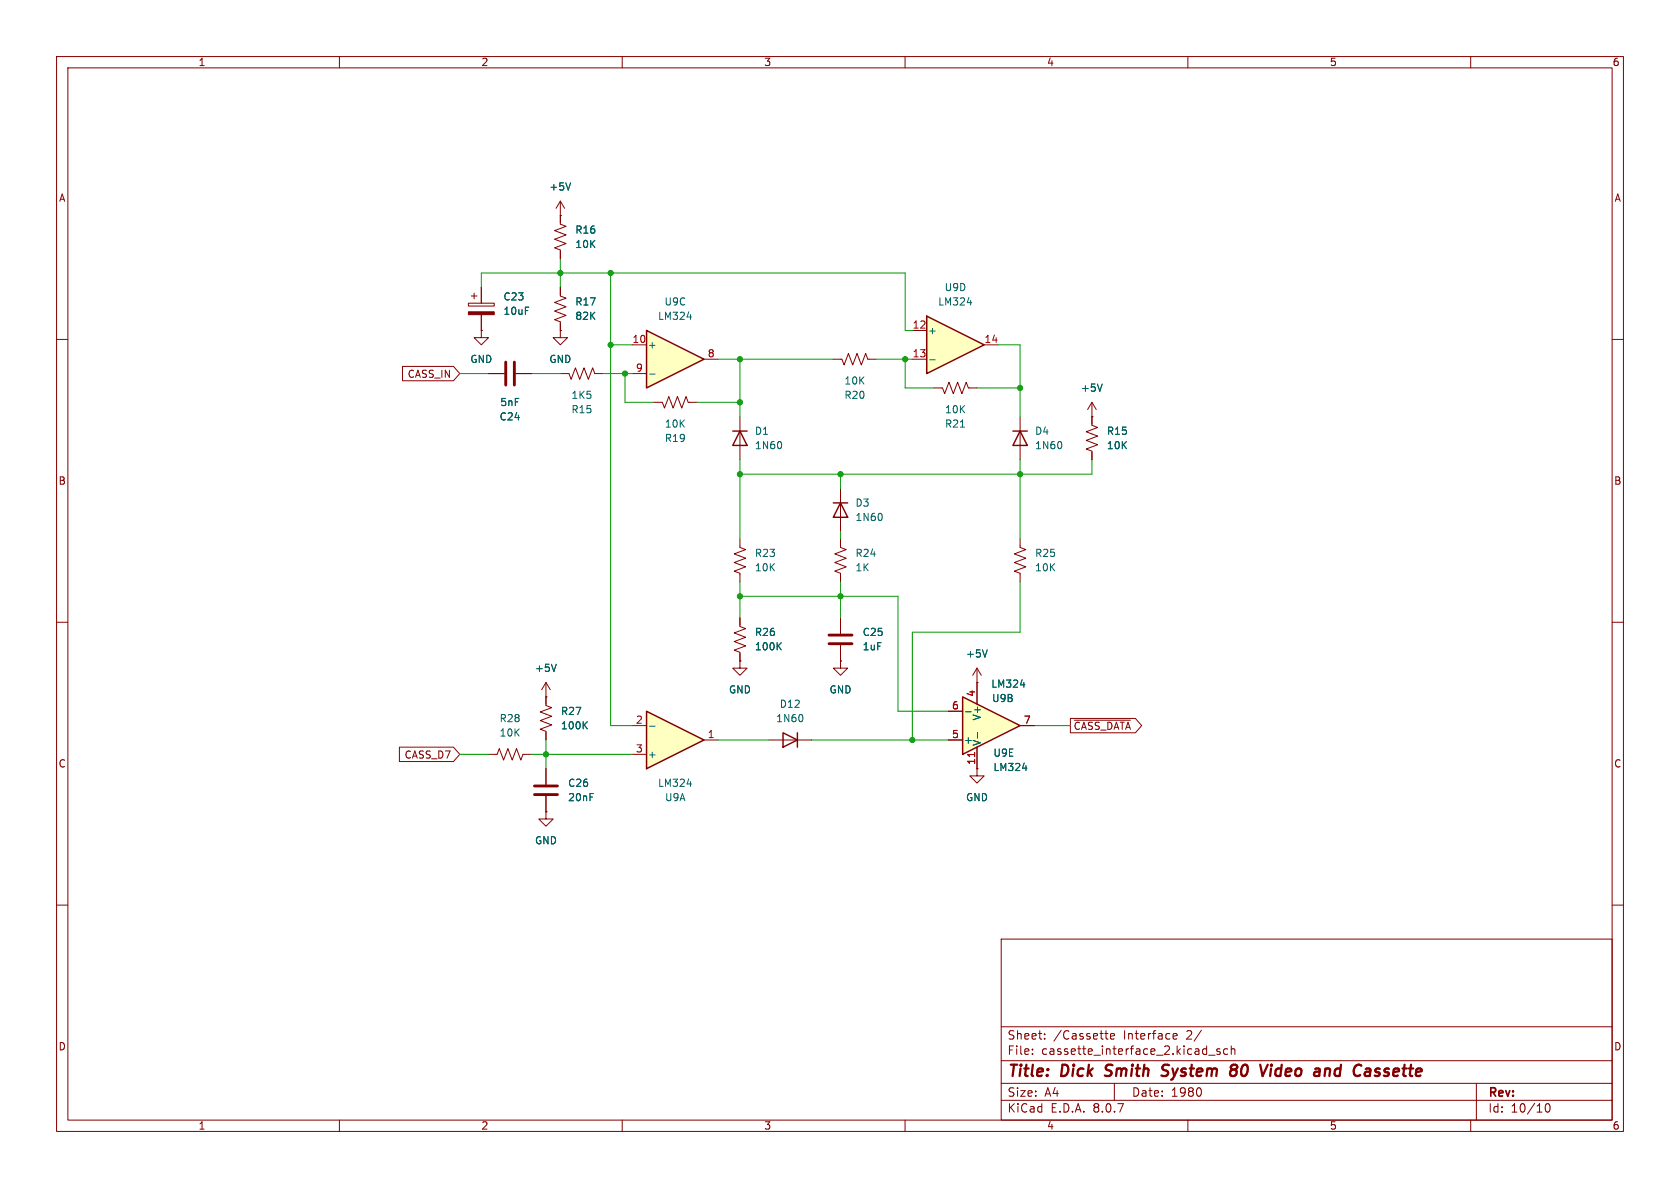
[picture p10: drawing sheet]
<svg xmlns="http://www.w3.org/2000/svg" width="297mm" height="210mm" viewBox="0 0 297 210" stroke-linecap="round" stroke-linejoin="round" font-family="sans-serif">
<g fill="none" stroke="#840000" stroke-width=".18">
<path d="M10 10h277v190h-277zM12 12h273v186h-273zM60 10v2M110 10v2M160 10v2M210 10v2M260 10v2M10 60h2M115.6 71.1h1.5l.4 1 .7-2 .8 2 .8-2 .7 2 .8-2 .4 1h1.5M130.8 73.7v7.6M147.3 63.5h1.5l.4 1 .8-2 .7 2 .8-2 .8 2 .7-2 .4 1h1.5M165.1 68.6h1.5l.4 1 .8-2 .7 2 .8-2 .8 2 .7-2 .4 1h1.5"/>
<path d="M285 60h2M148.6 86.4v7.6M180.3 95.3v1.5l1.1 .4-2.1 .7 2.1 .8-2.1 .7 2.1 .8-2.1 .8 1 .3v1.6M10 110h2M148.6 116.8v1.3h1.3l-1.3 1.3-1.3-1.3h1.3M148.6 116.8h.1M285 110h2M86.4 133.4h1.5l.4-1.1 .7 2.1 .8-2.1 .8 2.1 .7-2.1 .8 2.1 .4-1h1.5M135.9 130.8h7.6M10 160h2M177 166h108v32h-108zM285 160h2"/>
<path d="M60 198v2M110 198v2M160 198v2M177 194.5h108M177 191.5h108M177 187.5h108M177 181.5h108M182.5 186.3v.1M182.5 185.5v.1M184.7 183.6v.1M184.7 182.8v.1M195.3 182.7h.6"/>
<path d="M195.6 183.6l.3 .1M196.3 183.2l.7-.1v-.3l-.5-.1-.2 .2 .1 .7h.6M197 191.5v3M207.4 182.9l.2-.2h.3l.2 .2v.2l-.7 .1M207.4 183.5l.2 .2 .4-.1M210 198v2M212.2 192.4l.2 .5-.2 .8M213.7 186.5h1.1M215.7 185.5l-.4-.1-.2 .2 .1 .2 .5 .2v.3h-.6M217 185.5l-.4-.1-.3 .3v.4l.2 .2h.5M217.7 185.5l.2-.1 .3 .1 .1 .9M217.7 184.9v1.5"/>
<path d="M260 198v2M261 191.5v6.5M273.3 195.2l.2-.1a.81 .81 0 0 1 .6 .6 .81 .81 0 0 1-.3 .8l-.1 .1a.81 .81 0 0 1-.4-1.4z"/>
</g>
<g fill="none" stroke="#840000" stroke-width=".4">
<path d="M195.3 190.1l.3 .1M195.6 188.4l-.1 .4 .1 .2M206.4 190a.85 .85 0 0 1-1.1 .1M206.4 188.2l-.7 .1a.46 .46 0 0 0-.2 .5 .46 .46 0 0 0 .3 .4l.6 .2M217.8 188.3l.6-.1 .3 .2v.3l-.4 .4M217.9 189.1h.4M218.3 189.1l.3 .2a.67 .67 0 0 1-.1 .7 .67 .67 0 0 1-.7 .2M224.7 188.9l-.2 1.3M224.8 188.2v.2M224.8 188.2l-.1 .1 .1 .1M224.8 188.2l.1 .1-.1 .1M225.6 189.1l-.2 .7 .4 .4"/>
<path d="M234.6 188.9l.5 .1v.2l-.1 1M243 190.1l.6 .1M243.8 188.9l-.5 .1-.2 .3 .3 .2h.3"/>
</g>
<path d="M129.5 76.2h2.6M130.8 76.2l1.3 2.5h-2.6zM147.3 88.9h2.6M148.6 88.9l1.3 2.5h-2.6zM138.4 129.5l2.6 1.3-2.6 1.3zM141 129.5v2.6" fill="none" stroke="#840000" stroke-width=".25"/>
<path d="M138.1 78.3v.8M169.8 75.5h.7M155.9 91v.8M141.9 126.6v.7" fill="none" stroke="#006464" stroke-width=".18"/>
<path d="M163.8 55.9l10.2 5.1-10.2 5z" fill="#ffffc2"/>
<path d="M163.8 55.9l10.2 5.1-10.2 5zM179.1 76.2h2.5M180.3 76.2l1.3 2.5h-2.5z" fill="none" stroke="#840000" stroke-width=".25"/>
<g fill="none" stroke="#840000" stroke-width=".18">
<path d="M99.1 38.1h.1M99.1 35.6v4l1 .4-2.1 .8 2.1 .7-2.1 .8 2.1 .8-2.1 .7 1.1 .4v1.5M99.1 35.6l-.8 1.2M99.1 35.6l.7 1.2M85.1 58.4v1.3h1.3l-1.3 1.3-1.3-1.3h1.3M85.1 58.4h.1M99.1 58.4v1.3h1.2l-1.2 1.3-1.3-1.3h1.3M99.1 58.4h.1M99.1 50.8v1.5l1 .4-2.1 .8 2.1 .7-2.1 .8 2.1 .8-2.1 .7 1.1 .4v1.5M161.3 58.4h2.5M99.1 66h1.5l.4 1.1 .7-2.1 .8 2.1 .8-2.1 .7 2.1 .8-2.1 .4 1h1.5M161.3 63.5h2.5"/>
<path d="M174 61h2.5M180.3 73.7v7.6M193 71.1v4.1l1.1 .4-2.1 .7 2.1 .8-2.1 .8 2.1 .7-2.1 .8 1 .4v1.5M193 73.7h.1M193 71.1l-.7 1.3M193 71.1l.8 1.3M130.8 95.3v1.5l1 .4-2 .7 2 .8-2 .7 2 .8-2 .8 1 .3v1.6M148.6 95.3v1.5l1 .4-2 .7 2 .8-2 .7 2 .8-2 .8 1 .3v1.6M148.6 109.2v2.8M148.6 114v2.8"/>
</g>
<path d="M100.9 32.3l-.4 1.3M171 53.5h.8M164.4 63.6h.9M187.6 78.3v.8M194.9 67.9l-.5 1.3" fill="none" stroke="#006464" stroke-width=".18"/>
<path d="M146.6 113.8h4M146.6 112.3h4" fill="none" stroke="#840000" stroke-width=".51"/>
<path d="M114.3 58.4l10.2 5.1-10.2 5.1z" fill="#ffffc2"/>
<path d="M114.3 58.4l10.2 5.1-10.2 5.1z" fill="none" stroke="#840000" stroke-width=".25"/>
<path d="M111.8 61h2.5M111.8 66h2.5M124.5 63.5h2.5M96.5 135.9v2.8M96.5 140.7v2.8" fill="none" stroke="#840000" stroke-width=".18"/>
<path d="M121.5 56h.8M114.8 66.1h1" fill="none" stroke="#006464" stroke-width=".18"/>
<path d="M94.5 138.9h4.1M94.5 140.5h4.1" fill="none" stroke="#840000" stroke-width=".51"/>
<path d="M114.3 125.7l10.2 5.1-10.2 5.1z" fill="#ffffc2"/>
<path d="M114.3 125.7l10.2 5.1-10.2 5.1z" fill="none" stroke="#840000" stroke-width=".25"/>
<g fill="none" stroke="#840000" stroke-width=".18">
<path d="M82.8 53.6h4.6v.5h-4.6zM83.3 52.3h1M83.8 51.8v1M85.1 50.8v2.8M85.1 55.6v2.8M86.4 66h2.8M91.2 66h2.8M130.8 109.2v1.5l1 .4-2 .8 2 .7-2 .8 2 .8-2 .7 1 .4v1.5M130.8 116.8v1.3h1.3l-1.3 1.3-1.3-1.3h1.3M130.8 116.8h.1M172.7 118.1l-.7 1.3M172.7 118.1v2.6"/>
<path d="M172.7 118.1l.8 1.3M96.5 123.2v1.5l1 .4-2 .8 2 .7-2 .8 2 .7-2 .8 1 .4v1.5M111.8 128.3h2.5M111.8 133.4h2.5M124.5 130.8h2.5M172.7 120.7h.1M172.7 135.9v1.3h1.3l-1.3 1.2-1.3-1.2h1.3M172.7 135.9h.1M96.5 143.5v1.3h1.3l-1.3 1.3-1.3-1.3h1.3M96.5 143.5h.1"/>
</g>
<path d="M137.6 114.2l.5 .7M138.1 113.6l-.7 .7M174.5 114.9l-.4 1.2M103.3 128.1l.5 .7M103.8 127.6l-.7 .7M114.8 128.4h1M121.5 138.6h.8" fill="none" stroke="#006464" stroke-width=".18"/>
<path d="M82.8 55.1h4.6v.5h-4.6z" fill="#840000" stroke="#840000" stroke-width=".18"/>
<path d="M89.4 64v4.1M90.9 64v4.1" fill="none" stroke="#840000" stroke-width=".51"/>
<path d="M170.2 123.2l10.1 5.1-10.1 5.1z" fill="#ffffc2"/>
<path d="M170.2 123.2l10.1 5.1-10.1 5.1z" fill="none" stroke="#840000" stroke-width=".25"/>
<g fill="none" stroke="#840000" stroke-width=".18">
<path d="M99.1 38.1h.1M99.1 38.1v1.3M85.1 58.4h.1M85.1 50.8v2.8M85.1 55.6v2.8M99.1 58.4h.1M99.1 44.5v1.2M99.1 50.8v1.3M99.1 57.2v1.2M71.2 64.8h9l1.1 1.2-1.1 1.3h-9zM86.4 66h2.8M91.2 66h2.8"/>
<path d="M193 73.7h.1M193 73.7v1.2M193 80v1.3M130.8 116.8h.1M130.8 109.2v1.3M130.8 115.6v1.2M148.6 116.8h.1M148.6 109.2v2.8M148.6 114v2.8M70.6 132.1h9.6l1.1 1.3-1.1 1.2h-9.6zM96.5 123.2h.1M96.5 120.7l-.7 1.2"/>
<path d="M96.5 120.7v3.8M96.5 129.5v1.3M96.5 135.9v2.8M96.5 120.7l.8 1.2M167.6 130.8h2.6M167.6 125.7h2.6M172.7 120.7h.1M172.7 135.9h.1M172.7 120.7v3.8M172.7 132.1v3.8M180.3 128.3h2.6M189.2 127h11.5l1.1 1.3-1.1 1.2h-11.5z"/>
<path d="M189.9 127.3h9.9M96.5 143.5h.1M96.5 140.7v2.8"/>
</g>
<path d="M100.9 32.3l-.4 1.3M194.9 67.9l-.5 1.3M98.3 117.4l-.4 1.3M137.6 114.2l.5 .7M138.1 113.6l-.7 .7M174.5 114.9l-.4 1.2M103.3 128.1l.5 .7M103.8 127.6l-.7 .7M170.7 125.8h1M172.8 129.5v1M180.4 121.1h.8M180.8 135.8h.8" fill="none" stroke="#006464" stroke-width=".18"/>
<path d="M172.3 133v.7" fill="none" stroke="#a90000" stroke-width=".18"/>
<g fill="none" stroke="#009600" stroke-width=".18">
<path d="M85.1 50.8v-2.5h74.9v10.1h1.3M99.1 45.7v5.1M107.9 48.3v80h3.9M81.3 66h5.1M94 66h5.1M106.7 66h5.1M107.9 61h3.9M110.5 66v5.1h5.1M123.2 71.1h7.6M127 63.5h20.3M130.8 63.5v10.2M154.9 63.5h6.4"/>
<path d="M160 63.5v5.1h5.1M172.7 68.6h7.6M176.5 61h3.8v12.7M130.8 81.3v14M148.6 83.8v2.6M148.6 94v1.3M180.3 81.3v14M193 81.3v2.5h-62.2M130.8 105.4h27.9v20.3h8.9M130.8 102.9v6.3M148.6 102.9v6.3M180.3 102.9v8.9h-19v19"/>
<path d="M81.3 133.4h5.1M94 133.4h17.8M96.5 130.8v5.1M127 130.8h8.9M143.5 130.8h24.1M182.9 128.3h6.3"/>
</g>
<g fill="#009600" stroke="#009600" stroke-width=".18">
<circle cx="130.8" cy="105.4" r=".46"/>
<circle cx="96.5" cy="133.4" r=".46"/>
<circle cx="148.6" cy="105.4" r=".46"/>
<circle cx="148.6" cy="83.8" r=".46"/>
<circle cx="130.8" cy="83.8" r=".46"/>
<circle cx="160" cy="63.5" r=".46"/>
<circle cx="130.8" cy="63.5" r=".46"/>
<circle cx="130.8" cy="71.1" r=".46"/>
<circle cx="107.9" cy="48.3" r=".46"/>
<circle cx="110.5" cy="66" r=".46"/>
<circle cx="107.9" cy="61" r=".46"/>
<circle cx="99.1" cy="48.3" r=".46"/>
<circle cx="180.3" cy="68.6" r=".46"/>
<circle cx="180.3" cy="83.8" r=".46"/>
<circle cx="161.3" cy="130.8" r=".46"/>
</g>
<g font-size="2.8" fill="#840000">
<text x="178" y="190.9">Title:</text>
<text x="187.7" y="190.9">Dick</text>
<text x="196.3" y="190.9">Smith</text>
<text x="207.1" y="190.9">System</text>
<text x="220" y="190.9">80</text>
<text x="226.1" y="190.9">Video</text>
<text x="236.4" y="190.9">and</text>
<text x="244.2" y="190.9">Cassette</text>
</g>
<g font-size="2.1" fill="#840000">
<text x="178" y="184">Sheet:</text>
<text x="186.2" y="184">/Cassette</text>
<text x="198.7" y="184">Interface</text>
<text x="209.9" y="184">2/</text>
<text x="178" y="186.7">File:</text>
<text x="184.1" y="186.7">cassette_interface_2.kicad_sch</text>
<text x="178" y="196.9">KiCad</text>
<text x="178" y="194.1">Size:</text>
<text x="184.7" y="194.1">A4</text>
<text x="185.7" y="196.9">E.D.A.</text>
<text x="193.3" y="196.9">8.0.7</text>
<text x="200" y="194.1">Date:</text>
<text x="207" y="194.1">1980</text>
<text x="263" y="194.3">Rev:</text>
<text x="263" y="196.9">Id:</text>
<text x="267.1" y="196.9">10/10</text>
</g>
<g font-size="1.8" fill="#840000">
<text x="35" y="11.9">1</text>
<text x="85" y="11.9">2</text>
<text x="135" y="11.9">3</text>
<text x="185" y="11.9">4</text>
<text x="235" y="11.9">5</text>
<text x="285" y="11.9">6</text>
<text x="10.3" y="35.9">A</text>
<text x="285.3" y="35.9">A</text>
<text x="72" y="67">CASS_IN</text>
<text x="10.3" y="85.9">B</text>
<text x="285.3" y="85.9">B</text>
<text x="189.7" y="129.2">~{CASS_DATA}</text>
<text x="10.3" y="135.9">C</text>
<text x="71.4" y="134.3">CASS_D7</text>
<text x="285.3" y="135.9">C</text>
<text x="10.3" y="185.9">D</text>
<text x="285.3" y="185.9">D</text>
<text x="35" y="199.9">1</text>
<text x="85" y="199.9">2</text>
<text x="135" y="199.9">3</text>
<text x="185" y="199.9">4</text>
<text x="235" y="199.9">5</text>
<text x="285" y="199.9">6</text>
</g>
<g font-size="1.8" fill="#006464">
<text x="97" y="33.9">+5V</text>
<text x="101.6" y="41.5">R16</text>
<text x="101.6" y="44">10K</text>
<text x="88.9" y="53.3">C23</text>
<text x="166.9" y="51.7">U9D</text>
<text x="88.9" y="55.9">10uF</text>
<text x="101.6" y="54.2">R17</text>
<text x="101.6" y="56.7">82K</text>
<text x="116.2" y="56.7">LM324</text>
<text x="117.4" y="54.2">U9C</text>
<text x="164" y="59.3">+</text>
<text x="165.8" y="54.2">LM324</text>
<text x="83.1" y="64.4">GND</text>
<text x="97" y="64.4">GND</text>
<text x="114.4" y="61.8">+</text>
<text x="88.3" y="72">5nF</text>
<text x="100.9" y="70.7">1K5</text>
<text x="149.2" y="70.7">R20</text>
<text x="149.2" y="68.2">10K</text>
<text x="191" y="69.4">+5V</text>
<text x="88.2" y="74.5">C24</text>
<text x="100.9" y="73.3">R15</text>
<text x="117.4" y="75.8">10K</text>
<text x="133.4" y="77.1">D1</text>
<text x="167" y="75.8">R21</text>
<text x="167" y="73.3">10K</text>
<text x="182.9" y="77.1">D4</text>
<text x="195.6" y="77.1">R15</text>
<text x="117.4" y="78.3">R19</text>
<text x="133.4" y="79.6">1N60</text>
<text x="182.9" y="79.6">1N60</text>
<text x="195.6" y="79.6">10K</text>
<text x="151.1" y="89.8">D3</text>
<text x="151.1" y="92.3">1N60</text>
<text x="133.4" y="98.7">R23</text>
<text x="133.4" y="101.2">10K</text>
<text x="151.1" y="101.2">1K</text>
<text x="151.1" y="98.7">R24</text>
<text x="182.9" y="98.7">R25</text>
<text x="182.9" y="101.2">10K</text>
<text x="133.4" y="112.6">R26</text>
<text x="152.4" y="112.6">C25</text>
<text x="94.5" y="119">+5V</text>
<text x="133.4" y="115.2">100K</text>
<text x="152.4" y="115.2">1uF</text>
<text x="170.7" y="116.4">+5V</text>
<text x="128.8" y="122.8">GND</text>
<text x="137.8" y="125.3">D12</text>
<text x="146.6" y="122.8">GND</text>
<text x="175.2" y="121.8">LM324</text>
<text x="175.3" y="124.3">U9B</text>
<text x="88.2" y="127.9">R28</text>
<text x="88.2" y="130.4">10K</text>
<text x="99.1" y="129.1">100K</text>
<text x="99.1" y="126.6">R27</text>
<text x="137.1" y="127.9">1N60</text>
<text x="170.3" y="131.7">+</text>
<text x="173.6" y="132" transform="rotate(-90 173.6 132)">V-</text>
<text x="173.6" y="127.5" transform="rotate(-90 173.6 127.5)">V+</text>
<text x="114.4" y="134.2">+</text>
<text x="175.5" y="134">U9E</text>
<text x="175.5" y="136.5">LM324</text>
<text x="100.3" y="139.3">C26</text>
<text x="100.3" y="141.8">20nF</text>
<text x="116.2" y="139.3">LM324</text>
<text x="117.5" y="141.8">U9A</text>
<text x="170.7" y="141.8">GND</text>
<text x="94.5" y="149.5">GND</text>
</g>
<g font-size="1.8" fill="#a90000">
<text x="161.2" y="58.2">12</text>
<text x="111.7" y="60.7">10</text>
<text x="112.3" y="65.8">9</text>
<text x="125" y="63.2">8</text>
<text x="161.2" y="63.2">13</text>
<text x="173.9" y="60.7">14</text>
<text x="168.2" y="125.5">6</text>
<text x="172.5" y="123.3" transform="rotate(-90 172.5 123.3)">4</text>
<text x="112.3" y="128">2</text>
<text x="125" y="130.6">1</text>
<text x="168.2" y="130.6">5</text>
<text x="180.9" y="128">7</text>
<text x="112.3" y="133.1">3</text>
<text x="172.5" y="135.3" transform="rotate(-90 172.5 135.3)">11</text>
</g>
</svg>
